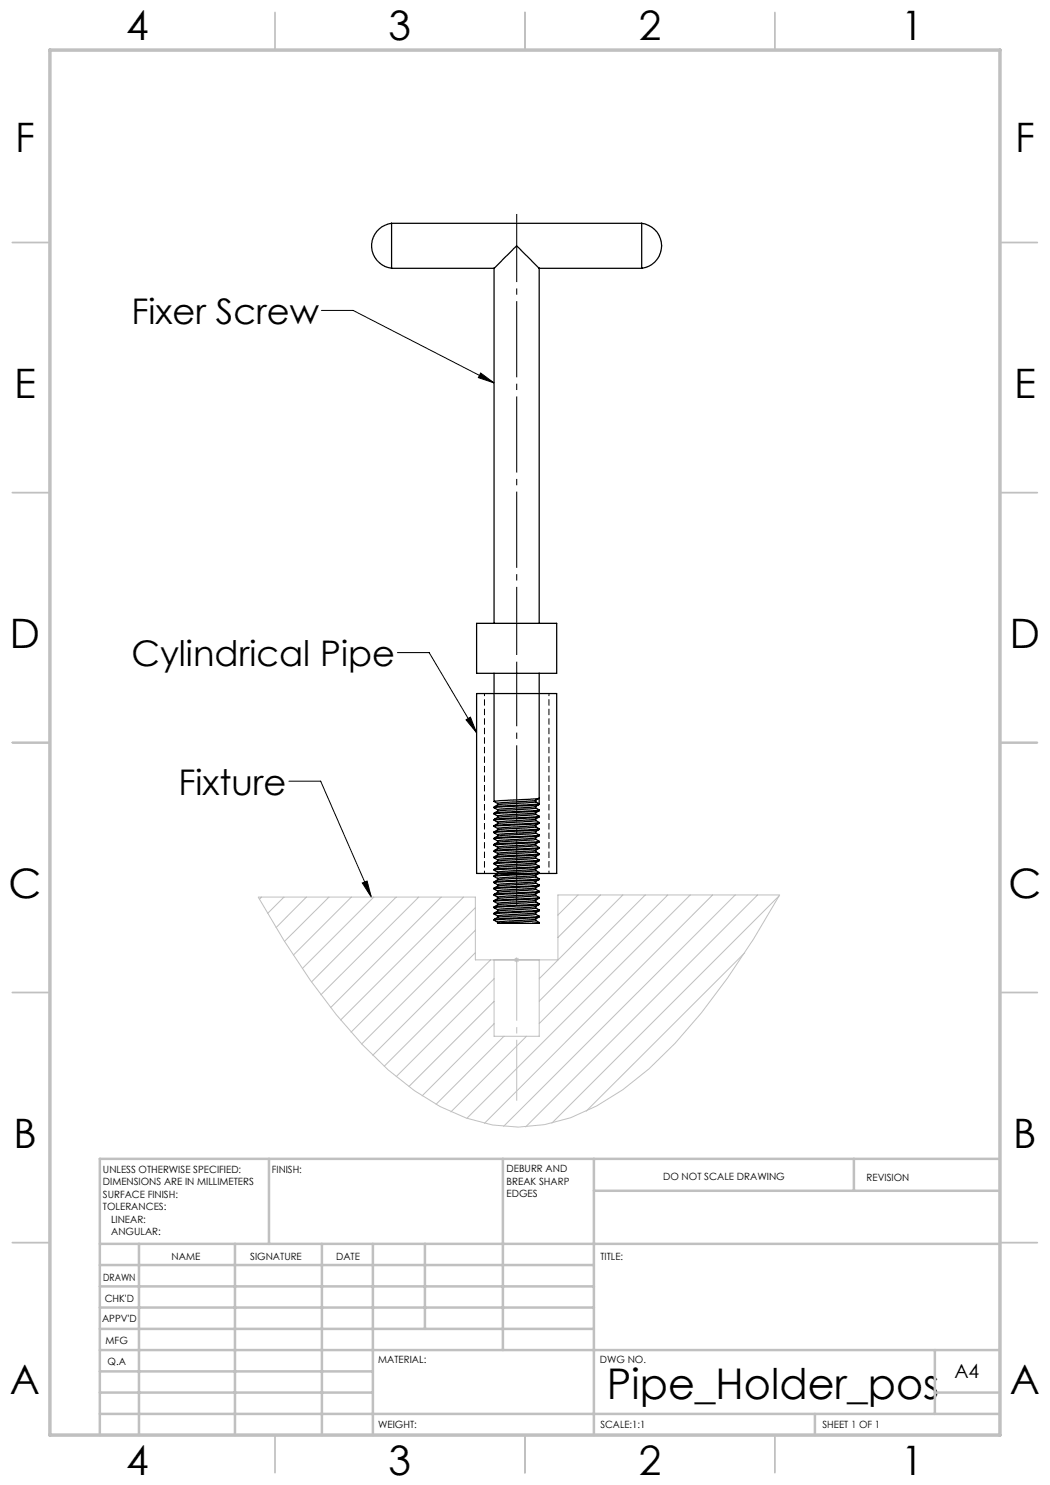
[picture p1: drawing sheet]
<svg xmlns="http://www.w3.org/2000/svg" width="210mm" height="297mm" viewBox="0 0 210 297" stroke-linecap="round" stroke-linejoin="round" font-family="sans-serif">
<g fill="none" stroke="#000" stroke-width=".25">
<path d="M78.3 44.7a4.5 4.5 0 0 0-4 4.5 4.5 4.5 0 0 0 4 4.5M78.3 44.7v9M78.3 44.7h50M78.3 53.7h20.5M98.8 53.7l4.5-4.5 4.5 4.5M98.8 53.7v71M107.8 53.7h20.5M107.8 53.7v71M128.3 44.7a4.5 4.5 0 0 1 4 4.5 4.5 4.5 0 0 1-4 4.5M128.3 44.7v9M95.3 124.7h16v10h-16zM95.3 138.7h16v36h-16z"/>
<path d="M98.8 134.7v25.6M107.8 134.7v26.2l-8.9 .7M107.7 159.7l-.3 .2a6 6 0 0 1-3.1 .4l-4.8 .4M107.8 159.7l-8.9 .6M98.8 161.4v.1M98.8 162.6v.2M98.8 163.9v.1M98.8 167.6v.2M98.8 170.1v.2M98.8 171.4v.2M98.8 172.6v.2M98.8 173.9v.1"/>
<path d="M98.8 175.1v.2M98.8 178.9v.1M98.8 179.1l.7 .4M98.8 177.8l.7 .4M98.8 176.6l.7 .3M98.8 175.3l.7 .4M98.8 174.1l.7 .3M98.8 172.8l.7 .4M98.8 171.6l.7 .3M98.8 170.3l.7 .4M98.8 169l.7 .4M98.8 167.8l.7 .4"/>
<path d="M98.8 166.5l.7 .4M98.8 165.3l.7 .4M98.8 164l.7 .4M98.8 162.8l.7 .4M98.8 161.6l.7 .3M98.8 160.3l.7 .4M99.5 178.2v.3l-.7 .4M99.5 176l-.7 .4M99.5 174.4v.3l-.7 .4M99.5 173.2v.3l-.7 .4M99.5 171.9v.3l-.7 .4M99.5 170.7v.3l-.7 .4"/>
<path d="M99.5 169.4v.3l-.7 .4M99.5 167.2l-.7 .4M99.5 165.7v.3l-.7 .4M99.5 164.4v.3l-.7 .4M99.5 163.2v.3l-.7 .4M99.5 161.9v.3l-.7 .4M99.5 160.7v.3l-.7 .4M99.5 175.7v.3M99.5 166.9v.3M107.1 179.1l.7 .4M107.1 177.9l.7 .4M107.1 176.6l.7 .4"/>
<path d="M107.1 175.4l.7 .4M107.1 174.1l.7 .4M107.1 172.9l.7 .3M107.1 171.6l.7 .4M107.1 170.4l.7 .3M107.1 169.1l.7 .4M107.1 167.8l.7 .4M107.1 166.6l.7 .4M107.1 165.3l.7 .4M107.1 164.1l.7 .4M107.1 162.9l.7 .3M107.1 161.6l.7 .4"/>
<path d="M107.1 178.8v.3M107.1 177.5v.4M107.1 176.3v.3l-.5 .1-7 .5M107.1 175v.4M107.1 173.8v.3l-.5 .1-7 .5M107.1 172.5v.4M107.1 171.3v.3M107.1 170.1v.3M107.1 168.8v.3M107.1 167.6v.3l-.5 .1-7 .5M107.1 166.3v.3M107.1 165.1v.3l-.5 .1-7 .5"/>
<path d="M107.1 163.8v.3M107.1 162.6v.3M107.1 161.3v.3M107.1 179.1l-7.5 .6M107.1 177.9l-7.5 .6M107.1 175.4l-7.5 .6M107.1 172.9l-7.5 .6M107.1 171.6l-7.5 .6M107.1 170.4l-7.5 .6M107.1 169.1l-7.5 .6M107.1 166.6l-7.5 .6M107.1 164.1l-7.5 .6"/>
<path d="M107.1 162.9l-7.5 .6M107.1 161.6l-7.5 .6M107.1 160.4l-7.5 .6M107.1 160.4l.7 .4-8.9 .6M107.1 160.1v.3M107.7 178.5a2.13 2.13 0 0 1-1.7 .5l-6 .3-.5 .1v.3l-.7 .4M107.7 176a2.13 2.13 0 0 1-1.7 .5l-6 .3-.5 .1v.3l-.7 .4M107.7 167.2a2.13 2.13 0 0 1-1.7 .5l-6 .4-.5 .1v.3l-.7 .4M107.7 179.7a2.01 2.01 0 0 1-1.7 .5l-6.5 .5M107.7 177.2l-.3 .2a1.64 1.64 0 0 1-1.4 .3l-6.5 .5M107.7 174.7a1.87 1.87 0 0 1-1.7 .5l-6.5 .5M107.7 173.5a2.01 2.01 0 0 1-1.7 .5l-6.5 .4"/>
<path d="M107.7 172.2a2.01 2.01 0 0 1-1.7 .5l-6.5 .5M107.7 171a2.01 2.01 0 0 1-1.7 .4l-6.5 .5M107.7 169.7a2.01 2.01 0 0 1-1.7 .5l-6.5 .5M107.7 168.4l-.3 .3a1.64 1.64 0 0 1-1.4 .3l-6.5 .4M107.7 165.9a1.87 1.87 0 0 1-1.7 .6l-6.5 .4M107.7 164.7a2.01 2.01 0 0 1-1.7 .5l-6.5 .5M107.7 163.5a2.01 2.01 0 0 1-1.7 .5l-6.5 .4M107.7 162.2a2.01 2.01 0 0 1-1.7 .5l-6.5 .5M107.7 161a2.01 2.01 0 0 1-1.7 .5l-6.5 .4M107.8 179.5l-8.4 .5-.6 .1v.2M107.8 178.3l-8.9 .6M107.8 177l-2.2 .2-6.2 .3-.6 .1v.2"/>
<path d="M107.8 175.8l-7.6 .4-1.2 .1-.2 .2M107.8 174.5l-.6 .1-8.3 .5M107.8 173.2l-8.9 .7M107.8 172l-.6 .1-8.3 .5M107.8 170.7l-8.9 .7M107.8 169.5l-8.9 .6M107.8 168.2l-.6 .2-7.8 .4-.6 .1v.1M107.8 167l-8.9 .6M107.8 165.7l-2.2 .3-6.2 .3-.6 .1v.1M107.8 164.5l-8.4 .5-.6 .1v.2M107.8 163.2l-.6 .2-8.3 .5M107.8 162l-8.9 .6"/>
<path d="M107.8 179.5v.2l-.6 .1-8.3 .5M107.8 178.3l-.1 .2-1.2 .1-5.4 .2-2.2 .3M107.8 177l-.1 .2-8.8 .6M107.8 175.8v.1l-.6 .1-6.1 .3-2.2 .3M107.8 174.5l-.1 .2-1.2 .1-7.6 .5M107.8 173.2v.2l-.6 .1-7.8 .4-.5 .2M107.8 172l-.1 .2-1.2 .1-7.6 .5M107.8 170.7v.2l-.6 .1-8.3 .6M107.8 169.5l-.1 .2-1.2 .1-5.4 .3-2.2 .2M107.8 168.3v.1l-.6 .1-8.3 .5M107.8 167v.2l-.6 .1-6.1 .3-2.2 .2M107.8 165.8l-.1 .2-1.2 .1-7.6 .4"/>
<path d="M107.8 164.5v.2l-.6 .1-7.8 .4-.5 .1M107.8 163.3l-.1 .2-1.2 .1-7.6 .4M107.8 162v.2l-.6 .1-8.3 .5M98.8 182.6v.2M98.8 183.9v.1M98.8 182.8l.7 .4M98.8 181.5l.7 .4M98.8 180.3l.7 .4M98.8 184l.7 .4M99.5 183.2v.3l-.7 .4M99.5 181.9v.3l-.7 .4M99.5 180.7v.3l-.7 .4"/>
<path d="M99.5 184.4v.3h.3M99.8 184.7h6.7M107.1 182.8l.7 .4M107.1 181.6l.7 .4M107.1 180.4l.7 .4M107.1 184.1l.7 .4M107.1 182.6v.3l-.5 .1-7 .5M107.1 181.3v.3M107.1 180.1v.3M107.1 183.8v.3M107.1 184.1l-7.3 .6M107.1 181.6l-7.5 .6"/>
<path d="M107.1 180.4l-7.5 .6M107.7 182.2a2.01 2.01 0 0 1-1.7 .5l-6.5 .5M107.7 181a2.01 2.01 0 0 1-1.7 .5l-6.5 .4M107.7 183.4a1.87 1.87 0 0 1-1.7 .6l-6.5 .4M107.8 184.5l-1.3 .2M107.8 183.2l-.6 .2-8.3 .5M107.8 182l-8.9 .6M107.8 180.8l-7.6 .4-1.2 .1-.2 .2M107.8 183.3l-.1 .2-1.2 .1-7.6 .4M107.8 182v.2l-.6 .1-8.3 .5M107.8 180.8l-.1 .2-1.2 .1-7.6 .4M107.8 184.5v.2h-1.3"/>
</g>
<path d="M96.9 138.7v36M109.8 174.7v-36" fill="none" stroke="#000" stroke-width=".2" stroke-dasharray="1.3 .6" stroke-dashoffset=".7" stroke-linecap="butt"/>
<path d="M64.3 62.1h6.3l28.2 14.5M96.1 74.6l2.7 2-3.1-1.1zM79.5 130.5h6.3l9.5 16M57.8 156.2h6.3l10.2 23.2M93.2 144l.9-.6 1.2 3.1zM72.5 176.6l.9-.4 .9 3.2z" fill="none" stroke="#000" stroke-width=".2"/>
<g fill="none" stroke="#c0c0c0" stroke-width=".2">
<path d="M51.6 179.4h43.5v12.6h16.5v-13h44.3a155.9 155.9 0 0 1-20.9 29.7 55.4 55.4 0 0 1-20.9 14.9 31.2 31.2 0 0 1-26-2.3l-5.2-3.2-5.3-4.1a119.1 119.1 0 0 1-20.8-25.8zM52.3 179.4l-.4 .4M56.8 179.4l-3.3 3.3M61.3 179.4l-6.1 6.1M65.8 179.4l-8.9 8.9M70.3 179.4l-11.6 11.6M74.8 179.4l-14.3 14.3M79.2 179.4l-16.9 17M83.7 179.4l-19.5 19.6M88.2 179.4l-22.1 22.1M92.7 179.4l-24.6 24.6M115.6 179l-4 4"/>
<path d="M120.1 179l-8.5 8.5M124.6 179l-16.8 16.8M129 179l-21.2 21.2M133.6 179l-25.8 25.7M138 179l-44.6 44.7M142.5 179l-45.6 45.7M147 179l-46.3 46.3M151.5 179l-46.4 46.4M155.8 179.2l-45.5 45.4M95.1 181.5l-24.9 24.9M95.1 186.1l-22.8 22.7M95.1 190.5l-20.6 20.6"/>
<path d="M98.1 192l-21.3 21.3M98.8 192v15.3h9v-15.3M98.8 195.8l-19.6 19.5M103 191.6l.7 .7M103.3 191.5v1M103.7 191.6l-.7 .7M148.9 190.6l-31.7 31.6M98.8 200.3l-17 17M98.8 204.7l-14.4 14.5M100.8 207.3l-13.6 13.6M105.3 207.3l-15.1 15.1"/>
</g>
<path d="M103.3 42.8v88.2" fill="none" stroke="#000" stroke-width=".2" stroke-dasharray="15.2 1.3 1.3 1.3" stroke-dashoffset="1.6" stroke-linecap="butt"/>
<path d="M103.3 132.3v48.7" fill="none" stroke="#000" stroke-width=".2" stroke-dasharray="15.2 1.3 1.3 1.3" stroke-dashoffset="2.3" stroke-linecap="butt"/>
<path d="M103.3 192v28.1" fill="none" stroke="#c0c0c0" stroke-width=".2" stroke-dasharray="15.2 1.3 1.3 1.3" stroke-dashoffset="3.1" stroke-linecap="butt"/>
<g fill="none" stroke="#c0c0c0" stroke-width=".35">
<path d="M55 2.5v7.5M105 2.5v7.5M155 2.5v7.5M2.5 48.5h7.5M200 48.5h7.5M2.5 98.5h7.5M200 98.5h7.5M2.5 148.5h7.5M200 148.5h7.5M2.5 198.5h7.5M200 198.5h7.5M2.5 248.5h7.5"/>
<path d="M200 248.5h7.5M55 287v7.5M105 287v7.5M155 287v7.5"/>
</g>
<g fill="none" stroke="#c0c0c0" stroke-width=".5">
<path d="M53.8 231.8v17M100.6 231.8v38.2M118.8 231.8v55.2M118.8 238.2h81.2M170.8 231.8v6.4M200 231.8h-180v55.2M20 248.8h180M20 257.3h98.8M20 253h98.8M27.8 248.8v38.2M47 248.8v38.2M64.4 248.8v38.2"/>
<path d="M74.6 248.8v38.2M85 248.8v17M20 265.8h98.8M20 261.5h98.8M20 278.5h54.6M20 274.3h54.6M20 270h180M187 278.5h13M187 270v12.8M20 282.8h180M163 282.8v4.2"/>
</g>
<path d="M10 10h190v277h-190z" fill="none" stroke="#c0c0c0" stroke-width=".7"/>
<path d="M72.5 176.6l.9-.4 .9 3.2zM93.2 144l.9-.6 1.2 3.1zM96.1 74.6l2.7 2-3.1-1.1z" fill="#000"/>
<text font-size="8.5" x="121.4" y="279.7">Pipe_Holder_pos</text>
<g font-size="8.1">
<text x="25.2" y="8">4</text>
<text x="77.7" y="8">3</text>
<text x="127.7" y="8">2</text>
<text x="180.2" y="8">1</text>
<text x="3" y="30.4">F</text>
<text x="203" y="30.4">F</text>
<text x="2.8" y="79.6">E</text>
<text x="202.8" y="79.6">E</text>
<text x="2" y="129.6">D</text>
<text x="202" y="129.6">D</text>
<text x="1.7" y="179.6">C</text>
<text x="201.7" y="179.6">C</text>
<text x="2.7" y="229.6">B</text>
<text x="202.7" y="229.6">B</text>
<text x="2" y="278.9">A</text>
<text x="202" y="278.9">A</text>
<text x="25.2" y="295">4</text>
<text x="77.7" y="295">3</text>
<text x="127.7" y="295">2</text>
<text x="180.2" y="295">1</text>
</g>
<g font-size="7.1">
<text x="26.3" y="64.8">Fixer Screw</text>
<text x="26.3" y="133.2">Cylindrical Pipe</text>
<text x="35.7" y="159">Fixture</text>
</g>
<text font-size="3.9" x="190.9" y="275.5">A4</text>
<g font-size="2">
<text x="20.6" y="234.6">UNLESS OTHERWISE SPECIFIED:</text>
<text x="20.6" y="237.1">DIMENSIONS ARE IN MILLIMETERS</text>
<text x="20.6" y="239.6">SURFACE FINISH:</text>
<text x="54.4" y="234.6">FINISH:</text>
<text x="101.3" y="234.5">DEBURR AND</text>
<text x="101.3" y="237">BREAK SHARP</text>
<text x="101.3" y="239.5">EDGES</text>
<text x="132.6" y="236">DO NOT SCALE DRAWING</text>
<text x="173.3" y="236.2">REVISION</text>
<text x="20.6" y="242.1">TOLERANCES:</text>
<text x="22.2" y="244.6">LINEAR:</text>
<text x="22.2" y="247.1">ANGULAR:</text>
<text x="34.3" y="252">NAME</text>
<text x="50" y="251.9">SIGNATURE</text>
<text x="67.2" y="251.9">DATE</text>
<text x="120.1" y="251.9">TITLE:</text>
<text x="20.6" y="256.1">DRAWN</text>
<text x="20.9" y="260.3">CHK'D</text>
<text x="20.4" y="264.4">APPV'D</text>
<text x="21.1" y="268.8">MFG</text>
<text x="21.5" y="273">Q.A</text>
<text x="75.6" y="272.5">MATERIAL:</text>
<text x="120" y="272.5">DWG NO.</text>
<text x="75.6" y="285.5">WEIGHT:</text>
<text x="120.1" y="285.6">SCALE:1:1</text>
<text x="164.5" y="285.6">SHEET 1 OF 1</text>
</g>
</svg>
